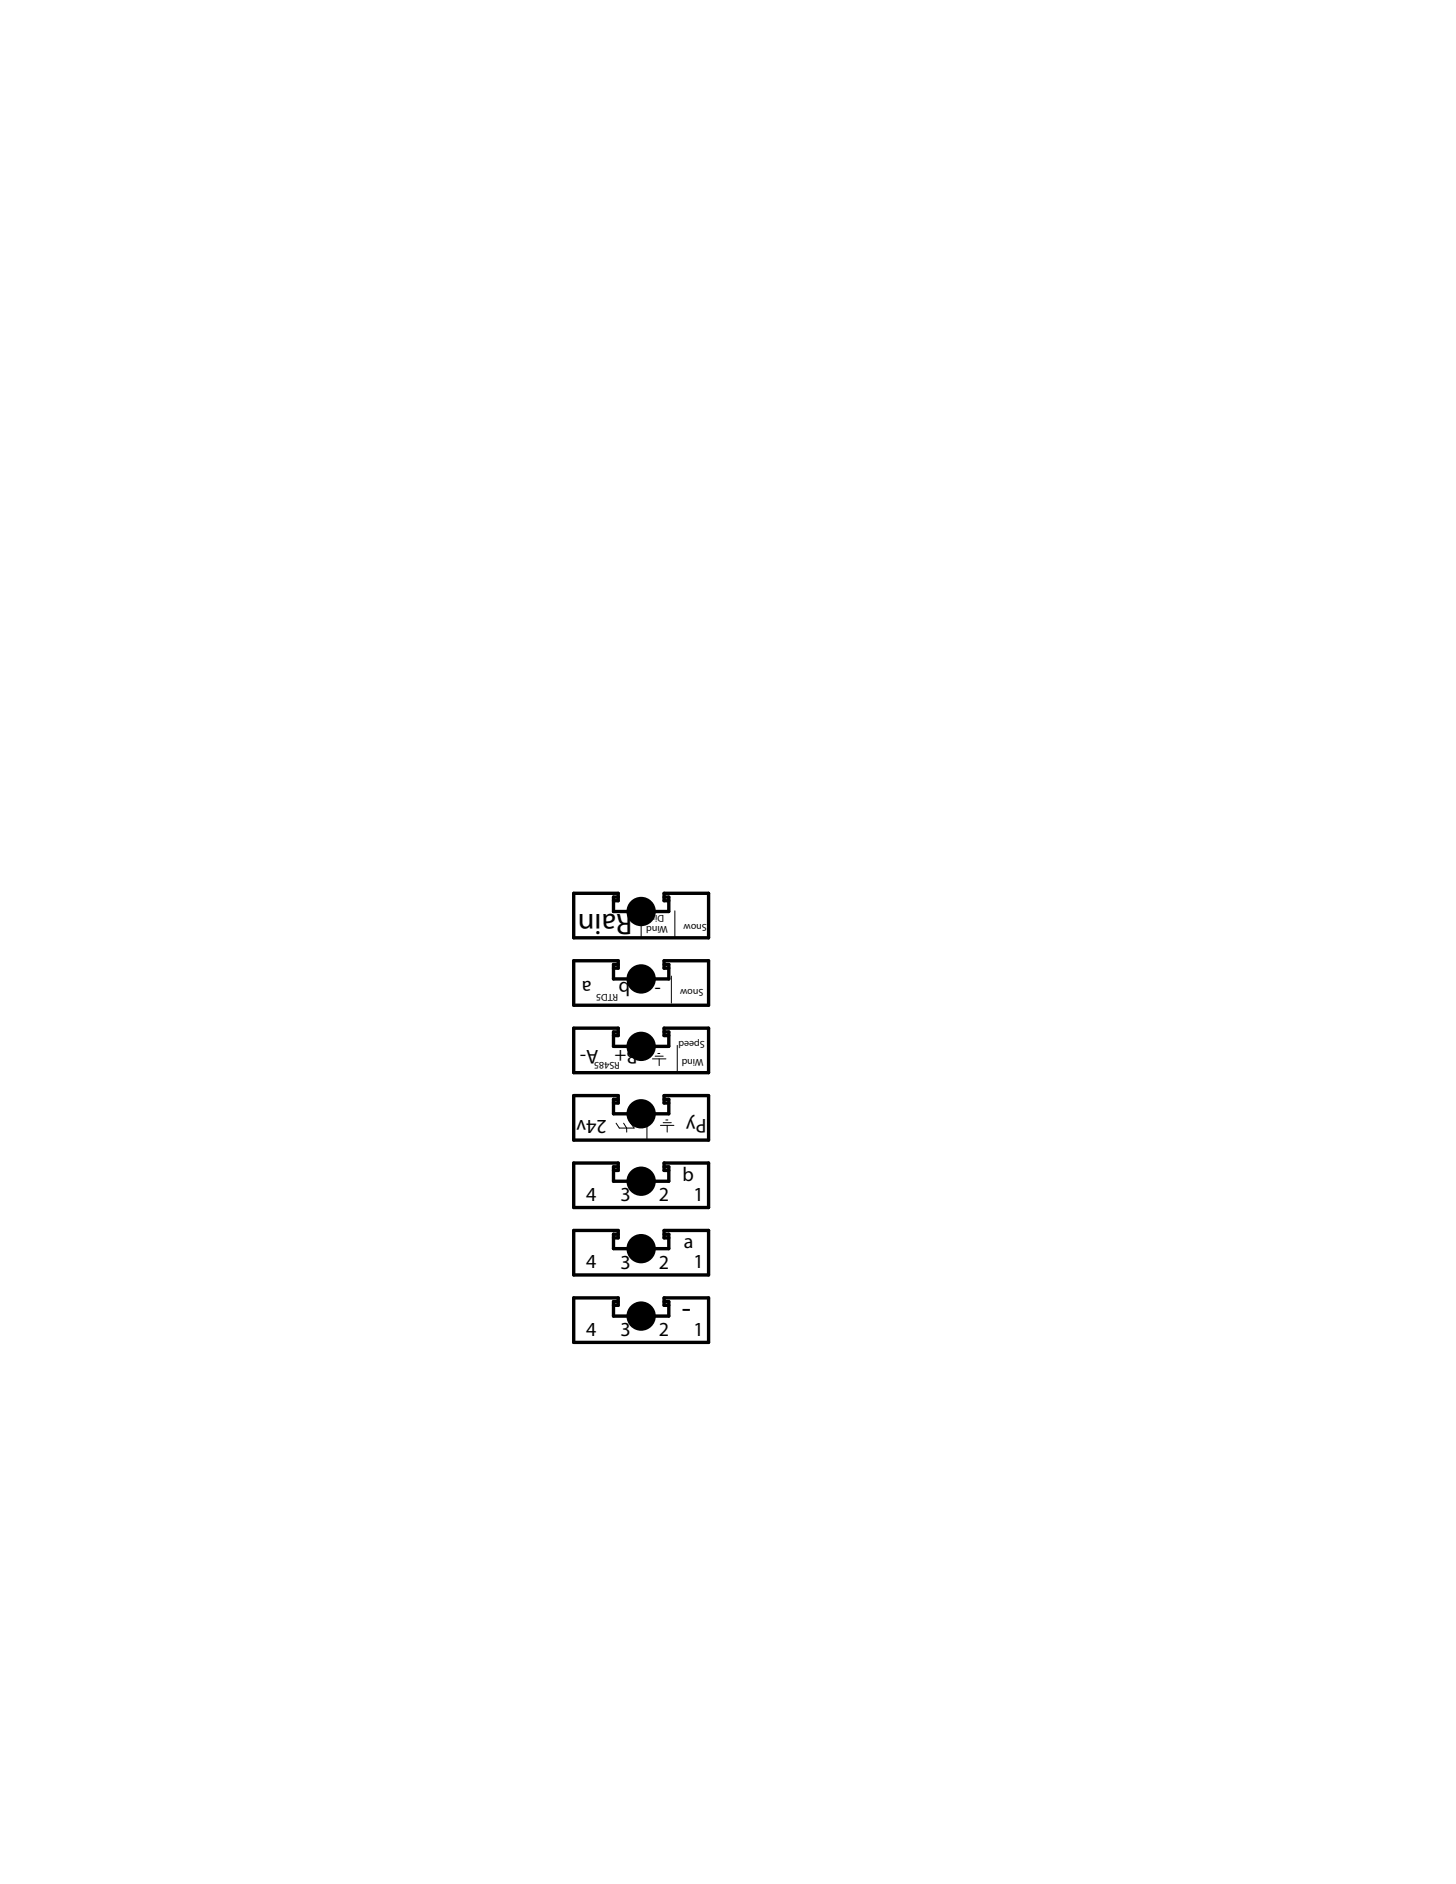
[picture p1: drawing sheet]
<svg xmlns="http://www.w3.org/2000/svg" width="216mm" height="279mm" viewBox="0 0 216 279" stroke-linecap="round" stroke-linejoin="round" font-family="sans-serif">
<g fill="none" stroke="#000" stroke-width=".5">
<path d="M91 133.6h.7v-1.1h-6.6v6.6h20v-6.6h-6.6v1.1h.7M91.7 133h-.7v2.2h8.2v-2.2h-.7M91 153.6h.7v-1.1h-6.6v6.6h20v-6.6h-6.6v1.1h.7M91 143.6h.7v-1.1h-6.6v6.6h20v-6.6h-6.6v1.1h.7M91.7 153h-.7v2.2h8.2v-2.2h-.7M91.7 143h-.7v2.2h8.2v-2.2h-.7M91 173.6h.7v-1.1h-6.6v6.6h20v-6.6h-6.6v1.1h.7M91 163.6h.7v-1.1h-6.6v6.6h20v-6.6h-6.6v1.1h.7M91.7 173h-.7v2.2h8.2v-2.2h-.7M91.7 163h-.7v2.2h8.2v-2.2h-.7M91 183.6h.7v-1.1h-6.6v6.6h20v-6.6h-6.6v1.1h.7M91 193.6h.7v-1.1h-6.6v6.6h20v-6.6h-6.6v1.1h.7"/>
<path d="M91.7 193h-.7v2.2h8.2v-2.2h-.7M91.7 183h-.7v2.2h8.2v-2.2h-.7"/>
</g>
<g fill="#000" stroke="#000" stroke-width=".5">
<circle cx="95.1" cy="135.2" r="1.93"/>
<circle cx="95.1" cy="155.2" r="1.93"/>
<circle cx="95.1" cy="145.2" r="1.93"/>
<circle cx="95.1" cy="165.2" r="1.93"/>
<circle cx="95.1" cy="175.2" r="1.93"/>
<circle cx="95.1" cy="195.2" r="1.93"/>
<circle cx="95.1" cy="185.2" r="1.93"/>
</g>
<g fill="none" stroke="#000" stroke-width=".15">
<path d="M95.1 135.1v4M100.1 135.1v4M96.7 157h2M97.1 156.6h1.2M97.5 156.2h.3M97.7 157v1M99.6 144.8v4M100.4 155v4.1M91.4 166.6l.4 .7h2.2l-.5-.7M92.5 166.6l.4 .7M92.9 167.3v.6M95.9 164.9v4"/>
<path d="M97.9 166.9h2M98.3 166.5h1.2M98.7 166.1h.3M98.9 166.9v1"/>
</g>
<g font-size="4.5">
<text x="93.8" y="135.6" transform="rotate(-180 93.8 135.6)">Rain</text>
<text x="101.1" y="195.5">-</text>
</g>
<g font-size="3">
<text x="87.7" y="145.5" transform="rotate(-180 87.7 145.5)">a</text>
<text x="93.4" y="145.6" transform="rotate(-180 93.4 145.6)">b</text>
<text x="98" y="145.8" transform="rotate(-180 98 145.8)">-</text>
<text x="88.7" y="155.7" transform="rotate(-180 88.7 155.7)">A-</text>
<text x="94.5" y="155.8" transform="rotate(-180 94.5 155.8)">B+</text>
<text x="90" y="166.1" transform="rotate(-180 90 166.1)">24v</text>
<text x="104.7" y="165.9" transform="rotate(-180 104.7 165.9)">Py</text>
<text x="86.9" y="178.1">4</text>
<text x="92" y="178.2">3</text>
<text x="97.7" y="178.1">2</text>
<text x="101.2" y="175.2">b</text>
<text x="102.8" y="178.1">1</text>
<text x="101.4" y="185.1">a</text>
<text x="86.9" y="188.1">4</text>
<text x="92" y="188.2">3</text>
<text x="97.7" y="188.1">2</text>
<text x="102.8" y="188.1">1</text>
<text x="86.9" y="198.1">4</text>
<text x="92" y="198.2">3</text>
<text x="97.7" y="198.1">2</text>
<text x="102.8" y="198.1">1</text>
</g>
<g font-size="1.5">
<text x="98.5" y="135.7" transform="rotate(-180 98.5 135.7)">Dir</text>
<text x="99.1" y="137.3" transform="rotate(-180 99.1 137.3)">Wind</text>
<text x="104.8" y="137.1" transform="rotate(-180 104.8 137.1)">Snow</text>
<text x="91.7" y="147.4" transform="rotate(-180 91.7 147.4)">RTD5</text>
<text x="104.3" y="146.7" transform="rotate(-180 104.3 146.7)">Snow</text>
<text x="104.5" y="154.4" transform="rotate(-180 104.5 154.4)">Speed</text>
<text x="91.9" y="157.4" transform="rotate(-180 91.9 157.4)">RS485</text>
<text x="104.3" y="157" transform="rotate(-180 104.3 157)">Wind</text>
</g>
</svg>
